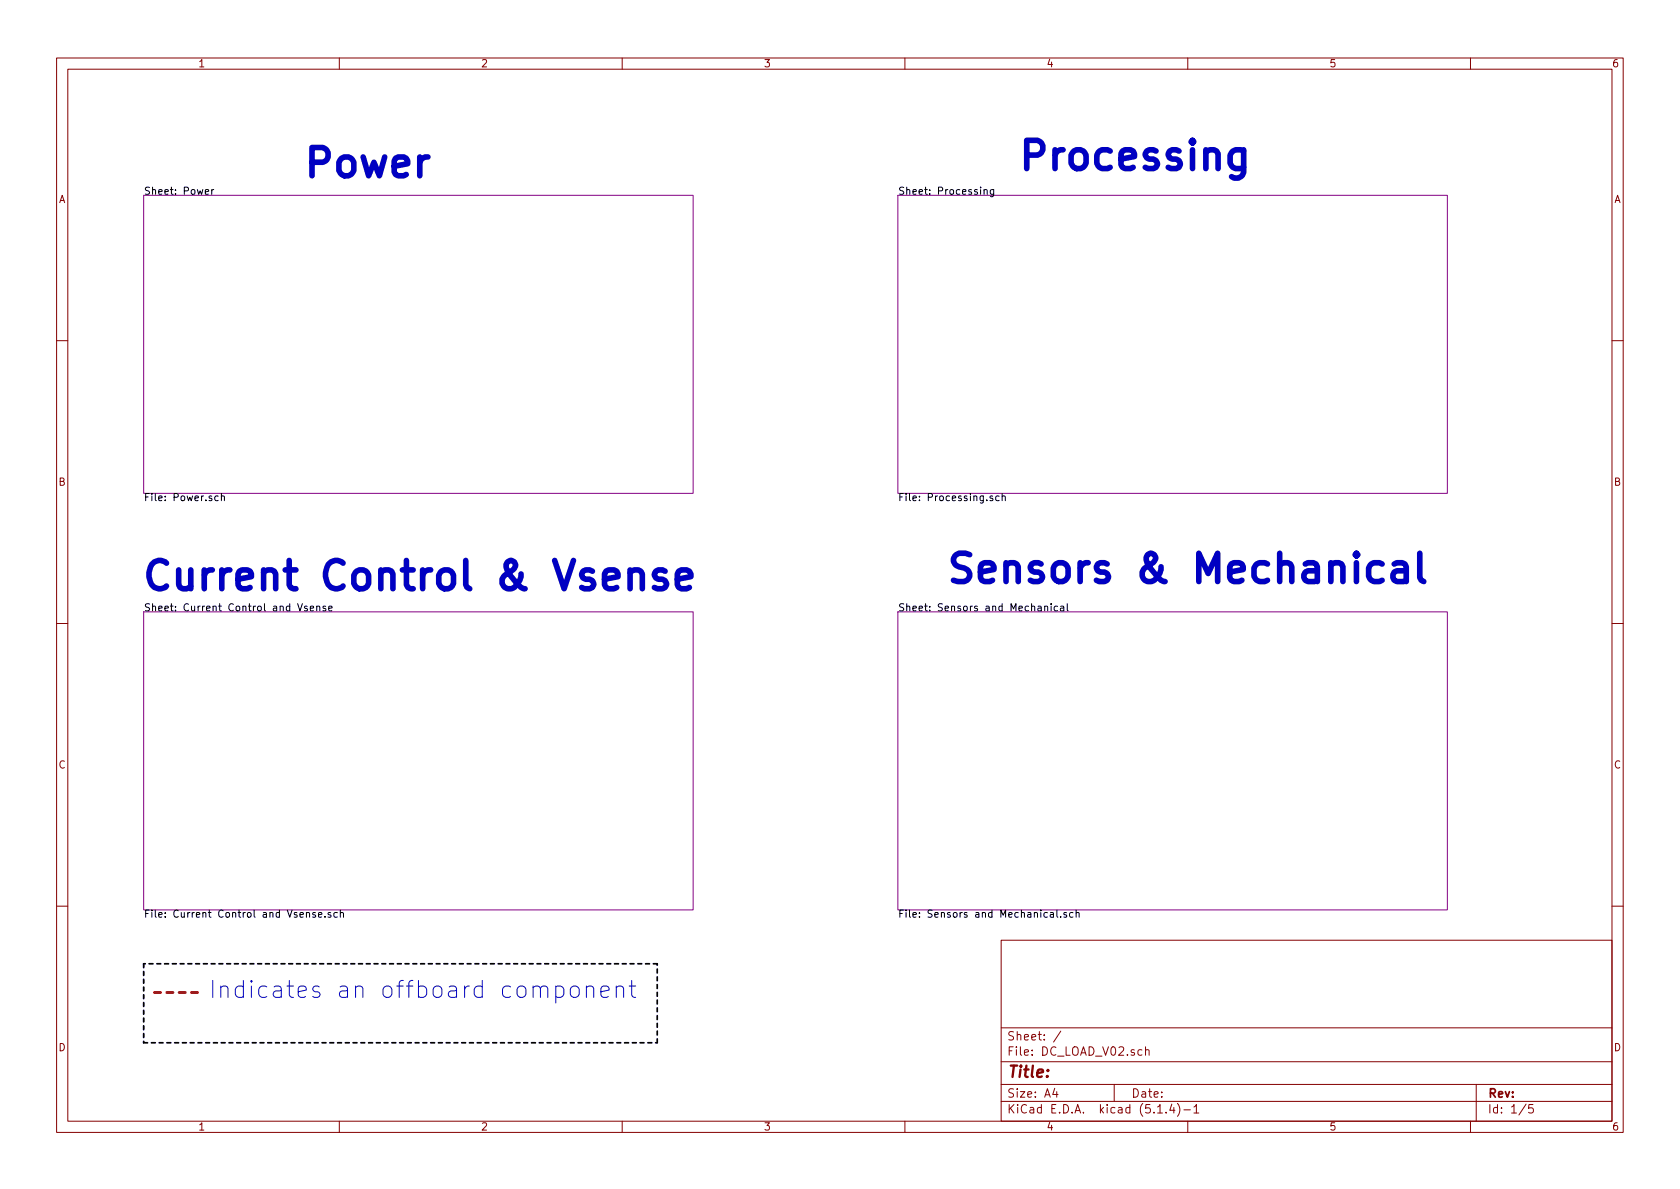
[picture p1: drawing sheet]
<svg xmlns="http://www.w3.org/2000/svg" width="297mm" height="210mm" viewBox="0 0 297 210" stroke-linecap="round" stroke-linejoin="round" font-family="sans-serif">
<g fill="none" stroke="#840000" stroke-width=".18">
<path d="M10 10.3h277v189.9h-277zM12 12.2h273v186.1h-273zM60 10.3v1.9M110 10.3v1.9M160 10.3v1.9M210 10.3v1.9M260 10.3v1.9M10 60.2h2M285 60.2h2M10 110.3h2M285 110.3h2M10 160.2h2"/>
<path d="M177 166.3h108v32h-108zM285 160.2h2M60 198.3v1.9M110 198.3v1.9M160 198.3v1.9M177 194.8h108M177 191.8h108M177 187.8h108M177 181.8h108M186.5 192.5l-.4 1h1M186.8 193v1M187.6 182.3l-1.3 2"/>
<path d="M197 191.8v3M201.9 185.7l-.4-.1-.3 .3 .1 .6h.6M202.5 185.7l.3-.1 .3 .1 .1 .9M202.5 185.1v1.5M204.7 196.8h.8M206.2 196.7v.1M207.2 195.2l-.4 1.1h.9M207.5 195.8v1M208.2 195.1a1.71 1.71 0 0 1 0 2.3M209.3 196.3h1.2M210 198.3v1.9M211.1 195.8l.4-.5v1.5"/>
<path d="M211.1 196.8h.9M260 198.3v1.9M261 191.8v6.5M269.8 195.2l-1.2 2M271 195.3h-.7v.7l.2-.1 .5 .1 .1 .2-.1 .5-.2 .1-.5-.1"/>
</g>
<path d="M25.4 34.5h97.2v52.7h-97.2zM158.7 34.5h97.2v52.7h-97.2zM25.4 108.2h97.2v52.7h-97.2zM158.7 108.2h97.2v52.7h-97.2z" fill="none" stroke="#840084" stroke-width=".18"/>
<g fill="none" stroke="#000" stroke-width=".18">
<path d="M36.3 33.9l.6-.1-.1-.2-.3-.1-.2 .2v.6h.5M37.4 33.5v.9M37.8 33.5l-.4 .3M174 33.6l.2-.1 .3 .1v.8M174 33.5v.9M175.7 33.5v1l-.3 .3-.3-.1M175.7 33.6l-.4-.1-.2 .3 .1 .5h.5M38.6 87.8l-.4-.1-.2 .2 .1 .6h.5M39.1 87.8l.2-.1 .3 .1 .1 .7M39.1 87.3v1.2M175.5 87.8l-.3-.1-.2 .2 .1 .2 .4 .1v.3h-.5M176.7 87.8l-.4-.1-.3 .2 .2 .6h.5"/>
<path d="M177.2 87.8l.2-.1 .3 .1v.7M177.2 87.3v1.2M54.3 107.2h-.3l-.2 .2 .1 .1 .4 .2v.3h-.5M54.9 107.6l.5-.1v-.3h-.4l-.1 .2v.6h.5M56 107.3l.2-.1h.3v.8M56 107.2v.8M57.6 107.2h-.3l-.2 .2v.1l.5 .2v.3h-.5M58.1 107.6l.6-.1v-.3h-.4l-.2 .2 .1 .6h.5M184.7 107.3l.2-.1h.3v.8M184.7 107.2v.8M185.9 106.8v.1M185.9 107.2v.8"/>
<path d="M187 107.2h-.4l-.2 .2 .1 .6h.5M187.5 107.2h.5l.1 .8M188.1 107.5h-.4l-.2 .2v.3h.6M188.7 106.8v1l.2 .2M55.8 161.4h-.4l-.1 .1v.2l.5 .1v.3h-.5M56.3 161.8l.6-.1-.1-.3h-.3l-.2 .1 .1 .6h.4M57.5 162.1v.1M58.5 161.4h-.3l-.2 .1 .1 .2 .4 .1v.3h-.5M59.6 161.4h-.3l-.3 .2 .2 .5h.4M60.2 161.5l.2-.1h.3v.8M60.2 160.9v1.3M185.7 161.4h.5l.1 .8"/>
<path d="M186.3 161.7h-.4l-.2 .2v.2h.6M186.9 160.9v1.1l.1 .2M187.5 162.1v.1M188.6 161.4h-.3l-.2 .1v.2l.5 .1v.3h-.5M189.7 161.4h-.3l-.3 .2 .1 .5h.5M190.3 161.5l.1-.1h.4v.8M190.3 160.9v1.3"/>
</g>
<path d="M27.3 175.5h7.6" fill="none" stroke="#f00" stroke-width=".51" stroke-dasharray="1.1 1.1"/>
<path d="M25.4 170.4v14M116.2 170.4h-90.8M25.4 184.4h90.8M116.2 184.4v-14" fill="none" stroke="#000" stroke-width=".3" stroke-dasharray=".7 .7"/>
<path d="M219.9 26.5v4a1.36 1.36 0 0 1-2.1 .7M219.9 26.7l-.5-.2h-.9l-.5 .2-.5 .7v1.5l.5 .7 .5 .2h.9l.5-.2M244.4 99.7l-.5-.2h-1l-.5 .2-.4 .8v1.4l.4 .7 .5 .2h1l.5-.2M246.5 99.7l.5-.2h.9l.5 .2 .2 .5v2.6M251 97.8v4.3l.3 .5 .4 .2M111.4 101.3a1.26 1.26 0 0 1 2.2 .2v2.6M117.6 101l-.5-.2h-.7l-.4 .2-.3 .5 .3 .7 .4 .2h.7l.5 .3 .3 .5-.3 .7-.5 .2h-.9l-.5-.2M119.8 102.4l2.3-.4v-.5l-.2-.5-.5-.2h-.9l-.5 .2-.2 .5v1.9l.2 .5 .5 .2h.9l.5-.2M248.6 100.7l-.4 .2h-1.2a.98 .98 0 0 0-.8 1 .98 .98 0 0 0 .8 .9h1.2l.4-.2" fill="none" stroke="#0000c2" stroke-width=".99"/>
<path d="M98.3 174.5l.3-.1h.5l.4 .2 .2 .3v.9l-.3 .4-.3 .2h-.5l-.3-.2M101 174.6a.83 .83 0 0 1 1.4 .3v.9a.81 .81 0 0 1-.8 .6 .81 .81 0 0 1-.8-.6v-.9zM103.7 174.6a.76 .76 0 0 1 1.3 .2v1.6M103.7 174.4v2M106.2 175.4l1.5-.3-.2-.6-.2-.1h-.6l-.3 .1-.2 .3v1.1l.2 .3 .3 .2h.6l.2-.2M109 174.6a.76 .76 0 0 1 1.3 .2v1.6M109 174.4v2M111.3 174.4h1.1M111.7 173.4v2.5l.1 .3 .6 .2" fill="none" stroke="#0000c2" stroke-width=".18"/>
<g font-size="7" fill="#0000c2">
<text x="53.3" y="31.3">Power</text>
<text x="179.7" y="30.1">Processing</text>
<text x="24.8" y="104.4">Current Control &amp; Vsense</text>
<text x="167" y="103.1">Sensors &amp; Mechanical</text>
</g>
<text font-size="4.2" fill="#0000c2" x="36.8" y="176.5">Indicates an offboard component</text>
<text font-size="2.8" fill="#840000" x="178" y="190.5">Title:</text>
<g font-size="2.1" fill="#840000">
<text x="178" y="184">Sheet: /</text>
<text x="178" y="186.7">File: DC_LOAD_V02.sch</text>
<text x="178" y="196.9">KiCad E.D.A. kicad (5.1.4)-1</text>
<text x="178" y="194.1">Size: A4</text>
<text x="200" y="194.1">Date:</text>
<text x="263" y="194.1">Rev:</text>
<text x="263" y="196.9">Id: 1/5</text>
</g>
<g font-size="1.8" fill="#840000">
<text x="35" y="11.9">1</text>
<text x="85" y="11.9">2</text>
<text x="135" y="11.9">3</text>
<text x="185" y="11.9">4</text>
<text x="235" y="11.9">5</text>
<text x="285" y="11.9">6</text>
<text x="10.4" y="35.9">A</text>
<text x="285.4" y="35.9">A</text>
<text x="10.4" y="85.9">B</text>
<text x="285.4" y="85.9">B</text>
<text x="10.4" y="135.9">C</text>
<text x="285.4" y="135.9">C</text>
<text x="10.4" y="185.9">D</text>
<text x="285.4" y="185.9">D</text>
<text x="35" y="199.9">1</text>
<text x="85" y="199.9">2</text>
<text x="135" y="199.9">3</text>
<text x="185" y="199.9">4</text>
<text x="235" y="199.9">5</text>
<text x="285" y="199.9">6</text>
</g>
<g font-size="1.8">
<text x="25.4" y="34.4">Sheet: Power</text>
<text x="158.7" y="34.4">Sheet: Processing</text>
<text x="25.4" y="88.6">File: Power.sch</text>
<text x="158.7" y="88.6">File: Processing.sch</text>
<text x="25.4" y="108.1">Sheet: Current Control and Vsense</text>
<text x="158.7" y="108.1">Sheet: Sensors and Mechanical</text>
<text x="25.4" y="162.3">File: Current Control and Vsense.sch</text>
<text x="158.7" y="162.3">File: Sensors and Mechanical.sch</text>
</g>
</svg>
